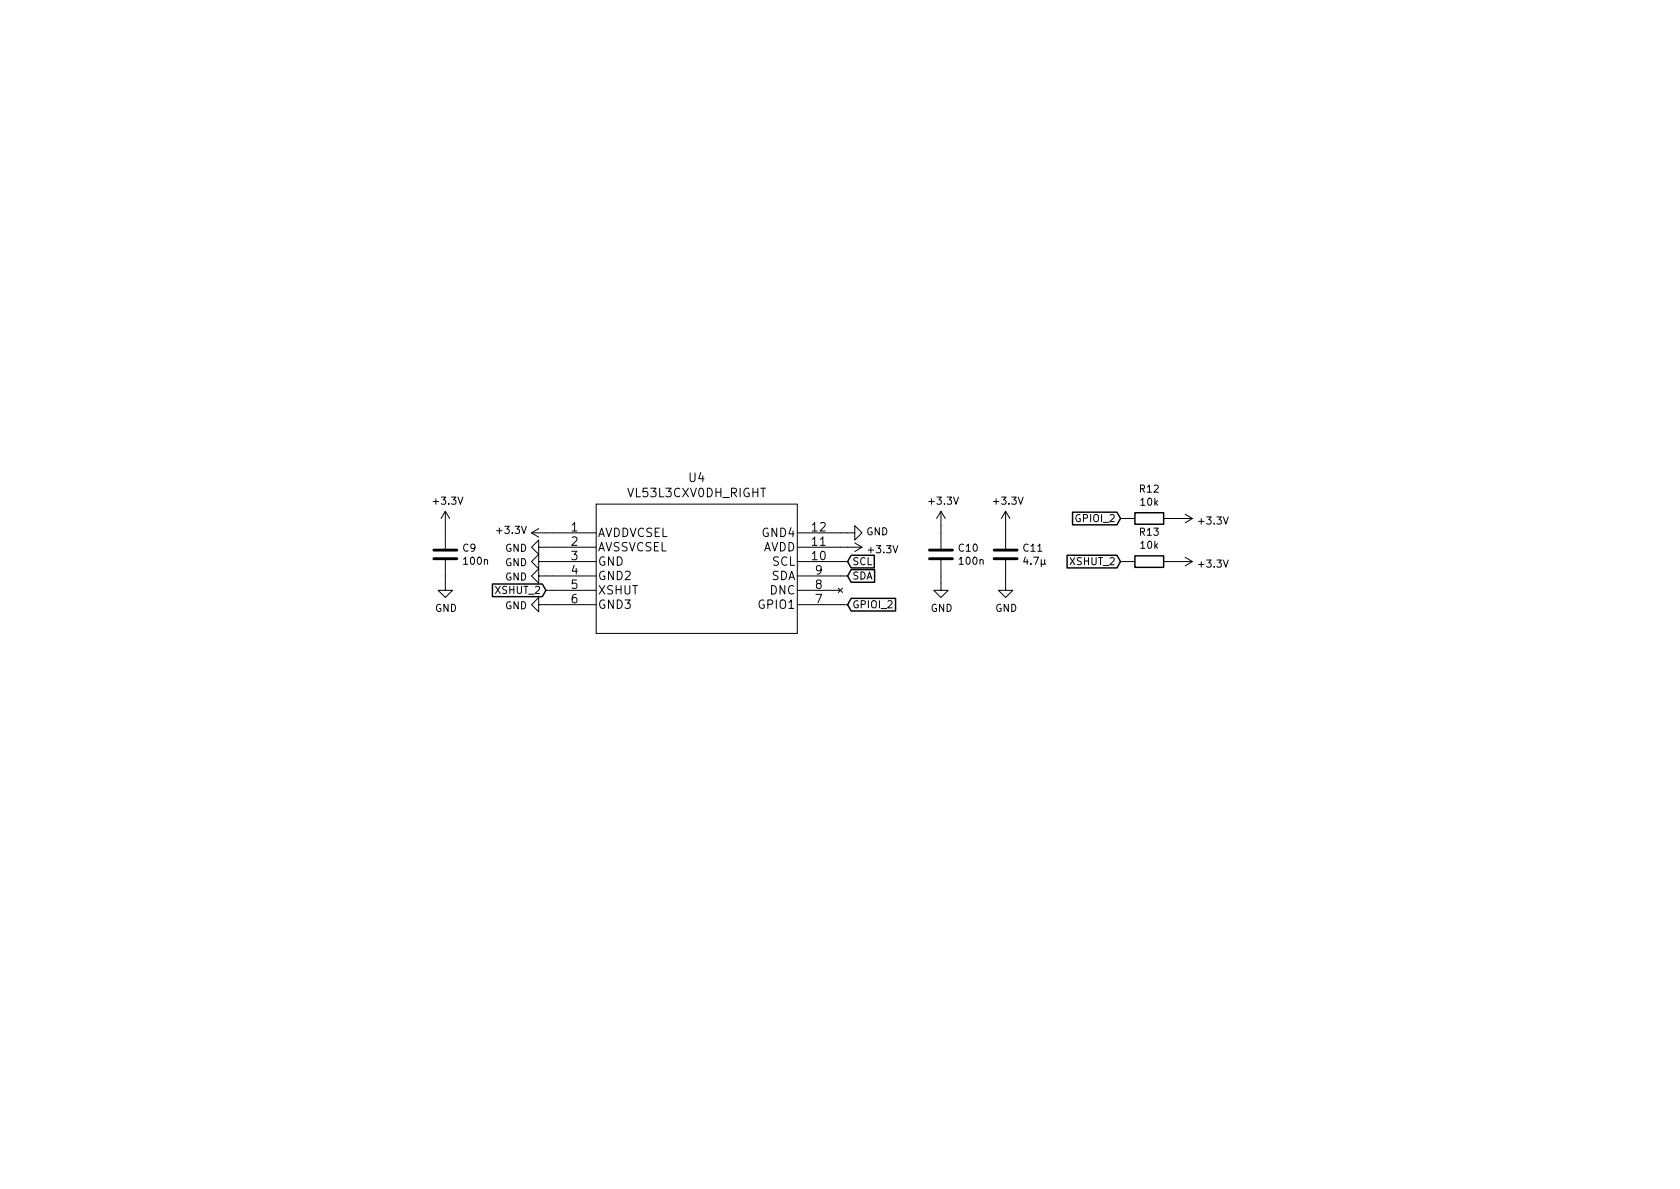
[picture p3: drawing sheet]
EESchema Schematic File Version 4
EELAYER 30 0
EELAYER END
$Descr A4 11693 8268
encoding utf-8
Sheet 3 5
Title ""
Date ""
Rev ""
Comp ""
Comment1 ""
Comment2 ""
Comment3 ""
Comment4 ""
$EndDescr
$Comp
L VL53L3CX:VL53L3CXV0DH_1 U?
U 1 1
P 3850 3700
AR Path="/62398514/623B5A6D" Ref="U?"  Part="1" 
AR Path="/623A41A0/623B5A6D" Ref="U4"  Part="1" 
F 0 "U4" H 4850 4087 60  0000 C CNN
F 1 "VL53L3CXV0DH_RIGHT" H 4850 3981 60  0000 C CNN
F 2 "VL53L3CX:VL53L3CXV0DH&slash_1" H 4850 3940 60  0001 C CNN
F 3 "" H 3850 3700 60  0000 C CNN
	1    3850 3700
	1    0    0    -1  
$EndComp
Text GLabel 5900 4200 2    50   Input ~ 0
GPIOI_2
$Comp
L power:+3.3V #PWR?
U 1 1
P 5900 3800
AR Path="/62398514/623B5A74" Ref="#PWR?"  Part="1" 
AR Path="/623A41A0/623B5A74" Ref="#PWR0132"  Part="1" 
F 0 "#PWR0132" H 5900 3650 50  0001 C CNN
F 1 "+3.3V" V 5915 3928 50  0000 L CNN
F 2 "" H 5900 3800 50  0001 C CNN
F 3 "" H 5900 3800 50  0001 C CNN
	1    5900 3800
	0    1    1    0   
$EndComp
$Comp
L power:GND #PWR?
U 1 1
P 5900 3700
AR Path="/62398514/623B5A7A" Ref="#PWR?"  Part="1" 
AR Path="/623A41A0/623B5A7A" Ref="#PWR0133"  Part="1" 
F 0 "#PWR0133" H 5900 3450 50  0001 C CNN
F 1 "GND" V 5905 3572 50  0000 R CNN
F 2 "" H 5900 3700 50  0001 C CNN
F 3 "" H 5900 3700 50  0001 C CNN
	1    5900 3700
	0    -1   -1   0   
$EndComp
Text GLabel 5900 3900 2    50   Input ~ 0
SCL
Text GLabel 5900 4000 2    50   Input ~ 0
SDA
$Comp
L power:+3.3V #PWR?
U 1 1
P 3800 3700
AR Path="/62398514/623B5A82" Ref="#PWR?"  Part="1" 
AR Path="/623A41A0/623B5A82" Ref="#PWR0134"  Part="1" 
F 0 "#PWR0134" H 3800 3550 50  0001 C CNN
F 1 "+3.3V" V 3815 3828 50  0000 L CNN
F 2 "" H 3800 3700 50  0001 C CNN
F 3 "" H 3800 3700 50  0001 C CNN
	1    3800 3700
	0    -1   -1   0   
$EndComp
$Comp
L power:GND #PWR?
U 1 1
P 3800 3900
AR Path="/62398514/623B5A88" Ref="#PWR?"  Part="1" 
AR Path="/623A41A0/623B5A88" Ref="#PWR0135"  Part="1" 
F 0 "#PWR0135" H 3800 3650 50  0001 C CNN
F 1 "GND" V 3805 3772 50  0000 R CNN
F 2 "" H 3800 3900 50  0001 C CNN
F 3 "" H 3800 3900 50  0001 C CNN
	1    3800 3900
	0    1    1    0   
$EndComp
$Comp
L power:GND #PWR?
U 1 1
P 3800 4000
AR Path="/62398514/623B5A8E" Ref="#PWR?"  Part="1" 
AR Path="/623A41A0/623B5A8E" Ref="#PWR0136"  Part="1" 
F 0 "#PWR0136" H 3800 3750 50  0001 C CNN
F 1 "GND" V 3805 3872 50  0000 R CNN
F 2 "" H 3800 4000 50  0001 C CNN
F 3 "" H 3800 4000 50  0001 C CNN
	1    3800 4000
	0    1    1    0   
$EndComp
$Comp
L power:GND #PWR?
U 1 1
P 3800 4200
AR Path="/62398514/623B5A94" Ref="#PWR?"  Part="1" 
AR Path="/623A41A0/623B5A94" Ref="#PWR0137"  Part="1" 
F 0 "#PWR0137" H 3800 3950 50  0001 C CNN
F 1 "GND" V 3805 4072 50  0000 R CNN
F 2 "" H 3800 4200 50  0001 C CNN
F 3 "" H 3800 4200 50  0001 C CNN
	1    3800 4200
	0    1    1    0   
$EndComp
Text GLabel 3800 4100 0    50   Input ~ 0
XSHUT_2
$Comp
L power:GND #PWR?
U 1 1
P 3800 3800
AR Path="/62398514/623B5A9B" Ref="#PWR?"  Part="1" 
AR Path="/623A41A0/623B5A9B" Ref="#PWR0138"  Part="1" 
F 0 "#PWR0138" H 3800 3550 50  0001 C CNN
F 1 "GND" V 3805 3672 50  0000 R CNN
F 2 "" H 3800 3800 50  0001 C CNN
F 3 "" H 3800 3800 50  0001 C CNN
	1    3800 3800
	0    1    1    0   
$EndComp
Wire Wire Line
	5900 4200 5850 4200
Wire Wire Line
	5850 4000 5900 4000
Wire Wire Line
	5900 3900 5850 3900
Wire Wire Line
	5850 3800 5900 3800
Wire Wire Line
	5900 3700 5850 3700
Wire Wire Line
	3800 3700 3850 3700
Wire Wire Line
	3850 3800 3800 3800
Wire Wire Line
	3800 3900 3850 3900
Wire Wire Line
	3850 4000 3800 4000
Wire Wire Line
	3800 4100 3850 4100
Wire Wire Line
	3850 4200 3800 4200
$Comp
L Device:C C?
U 1 1
P 6550 3850
AR Path="/62398514/623B5AAC" Ref="C?"  Part="1" 
AR Path="/623A41A0/623B5AAC" Ref="C10"  Part="1" 
F 0 "C10" H 6665 3896 50  0000 L CNN
F 1 "100n" H 6665 3805 50  0000 L CNN
F 2 "Capacitor_SMD:C_0805_2012Metric_Pad1.18x1.45mm_HandSolder" H 6588 3700 50  0001 C CNN
F 3 "~" H 6550 3850 50  0001 C CNN
	1    6550 3850
	1    0    0    -1  
$EndComp
$Comp
L Device:C C?
U 1 1
P 7000 3850
AR Path="/62398514/623B5AB2" Ref="C?"  Part="1" 
AR Path="/623A41A0/623B5AB2" Ref="C11"  Part="1" 
F 0 "C11" H 7115 3896 50  0000 L CNN
F 1 "4.7µ" H 7115 3805 50  0000 L CNN
F 2 "Capacitor_SMD:C_0805_2012Metric_Pad1.18x1.45mm_HandSolder" H 7038 3700 50  0001 C CNN
F 3 "~" H 7000 3850 50  0001 C CNN
	1    7000 3850
	1    0    0    -1  
$EndComp
$Comp
L power:+3.3V #PWR?
U 1 1
P 6550 3650
AR Path="/62398514/623B5AB8" Ref="#PWR?"  Part="1" 
AR Path="/623A41A0/623B5AB8" Ref="#PWR0139"  Part="1" 
F 0 "#PWR0139" H 6550 3500 50  0001 C CNN
F 1 "+3.3V" H 6565 3823 50  0000 C CNN
F 2 "" H 6550 3650 50  0001 C CNN
F 3 "" H 6550 3650 50  0001 C CNN
	1    6550 3650
	1    0    0    -1  
$EndComp
$Comp
L power:+3.3V #PWR?
U 1 1
P 7000 3650
AR Path="/62398514/623B5ABE" Ref="#PWR?"  Part="1" 
AR Path="/623A41A0/623B5ABE" Ref="#PWR0140"  Part="1" 
F 0 "#PWR0140" H 7000 3500 50  0001 C CNN
F 1 "+3.3V" H 7015 3823 50  0000 C CNN
F 2 "" H 7000 3650 50  0001 C CNN
F 3 "" H 7000 3650 50  0001 C CNN
	1    7000 3650
	1    0    0    -1  
$EndComp
$Comp
L power:GND #PWR?
U 1 1
P 6550 4050
AR Path="/62398514/623B5AC4" Ref="#PWR?"  Part="1" 
AR Path="/623A41A0/623B5AC4" Ref="#PWR0141"  Part="1" 
F 0 "#PWR0141" H 6550 3800 50  0001 C CNN
F 1 "GND" H 6555 3877 50  0000 C CNN
F 2 "" H 6550 4050 50  0001 C CNN
F 3 "" H 6550 4050 50  0001 C CNN
	1    6550 4050
	1    0    0    -1  
$EndComp
$Comp
L power:GND #PWR?
U 1 1
P 7000 4050
AR Path="/62398514/623B5ACA" Ref="#PWR?"  Part="1" 
AR Path="/623A41A0/623B5ACA" Ref="#PWR0142"  Part="1" 
F 0 "#PWR0142" H 7000 3800 50  0001 C CNN
F 1 "GND" H 7005 3877 50  0000 C CNN
F 2 "" H 7000 4050 50  0001 C CNN
F 3 "" H 7000 4050 50  0001 C CNN
	1    7000 4050
	1    0    0    -1  
$EndComp
$Comp
L Device:R R?
U 1 1
P 8000 3900
AR Path="/62398514/623B5AD0" Ref="R?"  Part="1" 
AR Path="/623A41A0/623B5AD0" Ref="R13"  Part="1" 
F 0 "R13" V 7793 3900 50  0000 C CNN
F 1 "10k" V 7884 3900 50  0000 C CNN
F 2 "Resistor_SMD:R_0805_2012Metric_Pad1.20x1.40mm_HandSolder" V 7930 3900 50  0001 C CNN
F 3 "~" H 8000 3900 50  0001 C CNN
	1    8000 3900
	0    1    1    0   
$EndComp
$Comp
L Device:R R?
U 1 1
P 8000 3600
AR Path="/62398514/623B5AD6" Ref="R?"  Part="1" 
AR Path="/623A41A0/623B5AD6" Ref="R12"  Part="1" 
F 0 "R12" V 7793 3600 50  0000 C CNN
F 1 "10k" V 7884 3600 50  0000 C CNN
F 2 "Resistor_SMD:R_0805_2012Metric_Pad1.20x1.40mm_HandSolder" V 7930 3600 50  0001 C CNN
F 3 "~" H 8000 3600 50  0001 C CNN
	1    8000 3600
	0    1    1    0   
$EndComp
Text GLabel 7800 3600 0    50   Input ~ 0
GPIOI_2
Text GLabel 7800 3900 0    50   Input ~ 0
XSHUT_2
$Comp
L power:+3.3V #PWR?
U 1 1
P 8200 3600
AR Path="/62398514/623B5ADE" Ref="#PWR?"  Part="1" 
AR Path="/623A41A0/623B5ADE" Ref="#PWR0143"  Part="1" 
F 0 "#PWR0143" H 8200 3450 50  0001 C CNN
F 1 "+3.3V" V 8215 3728 50  0000 L CNN
F 2 "" H 8200 3600 50  0001 C CNN
F 3 "" H 8200 3600 50  0001 C CNN
	1    8200 3600
	0    1    1    0   
$EndComp
$Comp
L power:+3.3V #PWR?
U 1 1
P 8200 3900
AR Path="/62398514/623B5AE4" Ref="#PWR?"  Part="1" 
AR Path="/623A41A0/623B5AE4" Ref="#PWR0144"  Part="1" 
F 0 "#PWR0144" H 8200 3750 50  0001 C CNN
F 1 "+3.3V" V 8215 4028 50  0000 L CNN
F 2 "" H 8200 3900 50  0001 C CNN
F 3 "" H 8200 3900 50  0001 C CNN
	1    8200 3900
	0    1    1    0   
$EndComp
Wire Wire Line
	6550 4050 6550 4000
Wire Wire Line
	6550 3700 6550 3650
Wire Wire Line
	7000 3650 7000 3700
Wire Wire Line
	7000 4000 7000 4050
Wire Wire Line
	7800 3600 7850 3600
Wire Wire Line
	7850 3900 7800 3900
Wire Wire Line
	8150 3600 8200 3600
Wire Wire Line
	8200 3900 8150 3900
$Comp
L Device:C C?
U 1 1
P 3100 3850
AR Path="/62398514/623B5AF2" Ref="C?"  Part="1" 
AR Path="/623A41A0/623B5AF2" Ref="C9"  Part="1" 
F 0 "C9" H 3215 3896 50  0000 L CNN
F 1 "100n" H 3215 3805 50  0000 L CNN
F 2 "Capacitor_SMD:C_0805_2012Metric_Pad1.18x1.45mm_HandSolder" H 3138 3700 50  0001 C CNN
F 3 "~" H 3100 3850 50  0001 C CNN
	1    3100 3850
	1    0    0    -1  
$EndComp
$Comp
L power:+3.3V #PWR?
U 1 1
P 3100 3650
AR Path="/62398514/623B5AF8" Ref="#PWR?"  Part="1" 
AR Path="/623A41A0/623B5AF8" Ref="#PWR0145"  Part="1" 
F 0 "#PWR0145" H 3100 3500 50  0001 C CNN
F 1 "+3.3V" H 3115 3823 50  0000 C CNN
F 2 "" H 3100 3650 50  0001 C CNN
F 3 "" H 3100 3650 50  0001 C CNN
	1    3100 3650
	1    0    0    -1  
$EndComp
$Comp
L power:GND #PWR?
U 1 1
P 3100 4050
AR Path="/62398514/623B5AFE" Ref="#PWR?"  Part="1" 
AR Path="/623A41A0/623B5AFE" Ref="#PWR0146"  Part="1" 
F 0 "#PWR0146" H 3100 3800 50  0001 C CNN
F 1 "GND" H 3105 3877 50  0000 C CNN
F 2 "" H 3100 4050 50  0001 C CNN
F 3 "" H 3100 4050 50  0001 C CNN
	1    3100 4050
	1    0    0    -1  
$EndComp
Wire Wire Line
	3100 4050 3100 4000
Wire Wire Line
	3100 3700 3100 3650
$EndSCHEMATC
